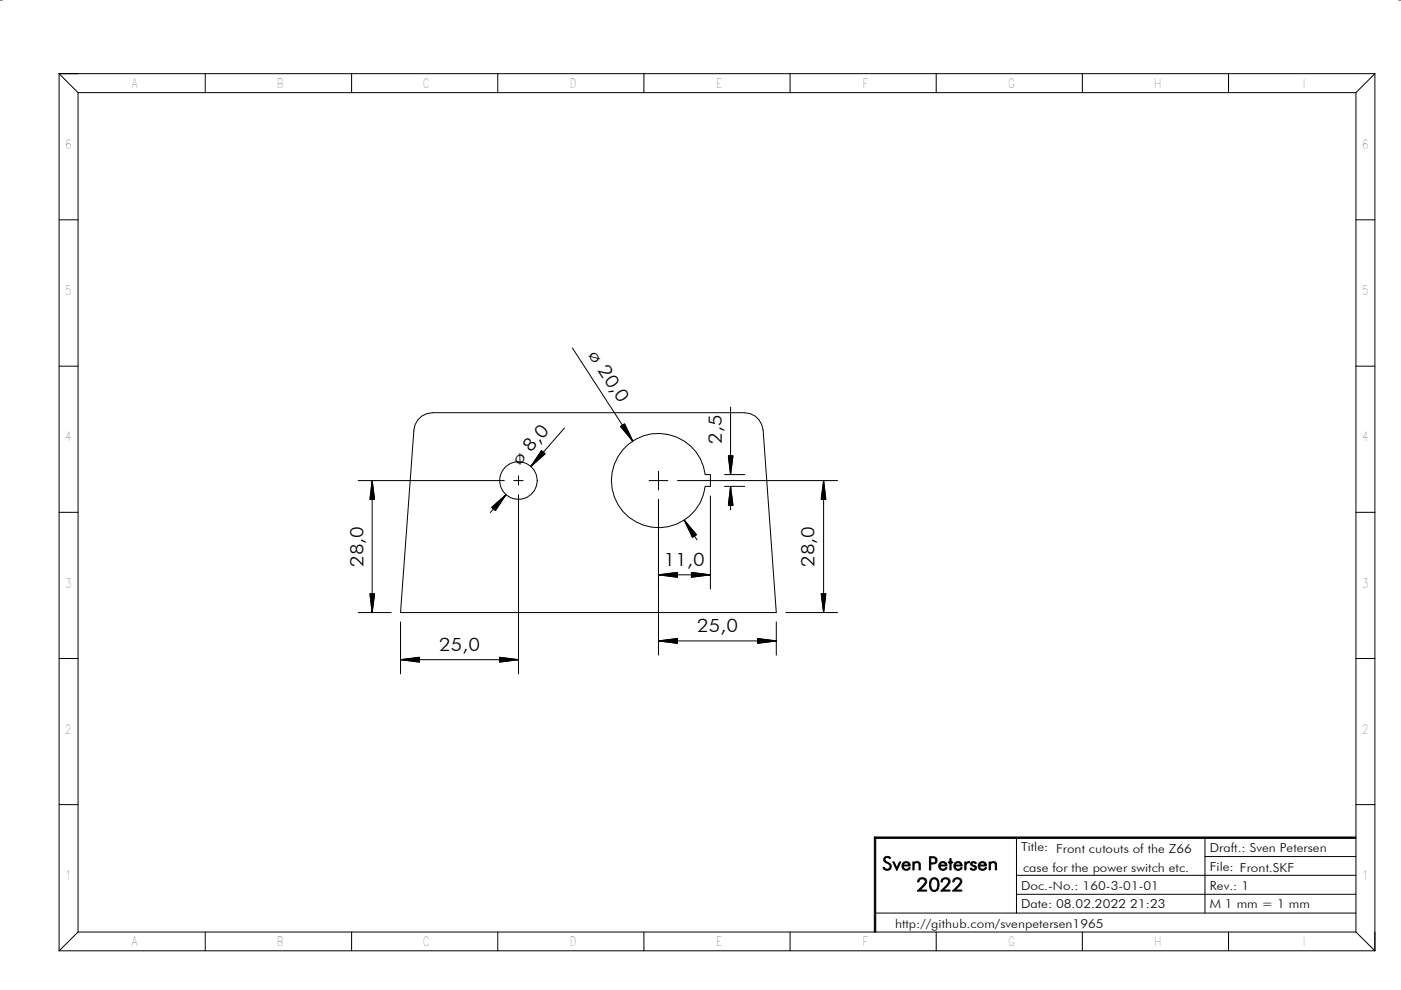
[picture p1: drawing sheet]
<svg xmlns="http://www.w3.org/2000/svg" width="297mm" height="210mm" viewBox="0 0 297 210" stroke-linecap="round" stroke-linejoin="round" font-family="sans-serif">
<g fill="none" stroke="#000" stroke-width=".21">
<path d="M0 0h.5M12.5 15.6l4 4M12.5 15.6h279M12.5 15.6v186M16.5 19.6h271M16.5 19.6v178M43.5 15.6v4M74.5 15.6v4M105.5 15.6v4M136.5 15.6v4M167.5 15.6v4M198.5 15.6v4"/>
<path d="M229.5 15.6v4M260.5 15.6v4M287.5 19.6v178M291.5 15.6l-4 4M291.5 15.6v186M296.6 0h.4M12.5 46.6h4M287.5 46.6h4M12.5 77.6h4M121.4 73.8l12.8 19.7M287.5 77.6h4M88.6 89l.9-.8 1-.5 1.2-.2h66.1a4 4 0 0 1 4 3.7l2.8 38.7h-79.7l2.9-38.7 .2-1.2z"/>
<path d="M114.8 95.5l.8 .7-3 2.7zM119.7 90.8l-7.1 8.1M131.6 90.4l.8-.5 1.8 3.6zM132 95.4a10 10 0 0 1 10.5-3.1 10 10 0 0 1 7 8.3h1.1v2.5h-1.1a10 10 0 0 1-13.9 7.9 10 10 0 0 1-3.6-15.6zM139.6 99.9v4M154.4 96.6h1l-.5 4zM154.9 86.3v14.3M12.5 108.6h4M75.9 101.9h31M78.9 101.9l.5 4h-1zM78.9 101.9v28M104.3 107.6l3-2.7-2.3 3.3z"/>
<path d="M107.3 104.9l-3.3 3.8M108.9 101.9h2M109.9 100.9v2M109.9 104.9v38M137.6 101.9h4M139.6 105.9v33M143.6 101.9h34M145.1 110.3l2.6 3.1-.9 .5zM145.1 110.3l2.7 4.2M150.6 105.2v19.7M153.6 103.1h4.3M153.6 100.6h4.3"/>
<path d="M154.9 103.1l.5 4h-1zM154.9 103.1v5M174.6 101.9l.5 4h-1zM174.6 101.9v28M287.5 108.6h4M12.5 139.6h4M75.9 129.9h7M78.4 125.9h1l-.5 4zM84.9 139.9l4-.5v1zM84.9 131.9v11M84.9 139.9h25M105.9 139.4l4 .5-4 .5z"/>
<path d="M139.6 135.9l4-.5v1zM139.6 121.9l4-.5v1zM139.6 135.9h25M139.6 121.9h11M146.6 121.4l4 .5-4 .5zM160.6 135.4l4 .5-4 .5zM164.6 131.9v7M166.6 129.9h11M174.1 125.9h1l-.5 4zM287.5 139.6h4M12.5 170.6h4M185.4 177.5l.3 .3v19.8h-.3z"/>
<path d="M185.4 177.5h102.1v.3h-101.8zM215.5 177.6v16M255.5 177.6v16M287.5 170.6h4M16.5 197.6l-4 4M16.5 197.6h271M43.5 197.6v4M74.5 197.6v4M105.5 197.6v4M136.5 197.6v4M167.5 197.6v4M185.5 193.6h102"/>
<path d="M198.5 197.6v4M215.5 189.6h72M215.5 185.6h72M229.5 197.6v4M255.5 181.6h32M260.5 197.6v4M287.5 197.6l4 4M12.5 201.6h279"/>
<circle cx="109.9" cy="101.9" r="4"/>
</g>
<path d="M185.4 177.6h102.1M185.5 177.5v20.1" fill="none" stroke="#000" stroke-width=".3"/>
<g fill="#000">
<path d="M114.8 95.5l.8 .7-3 2.7zM131.6 90.4l.8-.5 1.8 3.6zM154.4 96.6h1l-.5 4zM78.9 101.9l.5 4h-1zM104.3 107.6l3-2.7-2.3 3.3zM145.1 110.3l2.6 3.1-.9 .5zM154.9 103.1l.5 4h-1zM174.6 101.9l.5 4h-1zM78.4 125.9h1l-.5 4zM84.9 139.9l4-.5v1zM139.6 135.9l4-.5v1zM139.6 121.9l4-.5v1z"/>
<path d="M146.6 121.4l4 .5-4 .5zM160.6 135.4l4 .5-4 .5zM174.1 125.9h1l-.5 4zM105.9 139.4l4 .5-4 .5z"/>
</g>
<g font-size="3.9">
<text x="124.6" y="75.4" transform="rotate(57 124.6 75.4)">ø 20,0</text>
<text x="153" y="94.1" transform="rotate(-90 153 94.1)">2,5</text>
<text x="110.1" y="98.8" transform="rotate(-49 110.1 98.8)">ø 8,0</text>
<text x="77" y="120.2" transform="rotate(-90 77 120.2)">28,0</text>
<text x="140.8" y="120">11,0</text>
<text x="172.7" y="120.2" transform="rotate(-90 172.7 120.2)">28,0</text>
<text x="147.8" y="134">25,0</text>
<text x="93.1" y="138">25,0</text>
<text x="187.1" y="184.4">Sven Petersen</text>
<text x="194.3" y="188.9">2022</text>
</g>
<g font-size="2.7">
<text x="27.9" y="18.6">A</text>
<text x="58.7" y="18.6">B</text>
<text x="89.7" y="18.6">C</text>
<text x="120.8" y="18.6">D</text>
<text x="151.8" y="18.6">E</text>
<text x="182.9" y="18.6">F</text>
<text x="213.8" y="18.6">G</text>
<text x="244.7" y="18.6">H</text>
<text x="13.8" y="31.6">6</text>
<text x="288.8" y="31.6">6</text>
<text x="13.8" y="62.6">5</text>
<text x="288.8" y="62.6">5</text>
<text x="13.8" y="93.6">4</text>
<text x="288.8" y="93.6">4</text>
<text x="13.8" y="124.6">3</text>
<text x="288.8" y="124.6">3</text>
<text x="13.8" y="155.6">2</text>
<text x="288.8" y="155.6">2</text>
<text x="13.8" y="186.6">1</text>
<text x="288.8" y="186.6">1</text>
<text x="27.9" y="200.6">A</text>
<text x="58.7" y="200.6">B</text>
<text x="89.7" y="200.6">C</text>
<text x="120.8" y="200.6">D</text>
<text x="151.8" y="200.6">E</text>
<text x="182.9" y="200.6">F</text>
<text x="213.8" y="200.6">G</text>
<text x="244.7" y="200.6">H</text>
</g>
<g font-size="2.6">
<text x="216.5" y="180.5">Title: Front cutouts of the Z66</text>
<text x="216.9" y="184.9">case for the power switch etc.</text>
<text x="256.5" y="180.6">Draft.: Sven Petersen</text>
<text x="256.5" y="184.6">File: Front.SKF</text>
<text x="216.5" y="188.6">Doc.-No.: 160-3-01-01</text>
<text x="256.5" y="188.6">Rev.: 1</text>
<text x="189.8" y="196.8">http://github.com/svenpetersen1965</text>
<text x="216.5" y="192.6">Date: 08.02.2022 21:23</text>
<text x="256.5" y="192.6">M 1 mm = 1 mm</text>
</g>
</svg>
